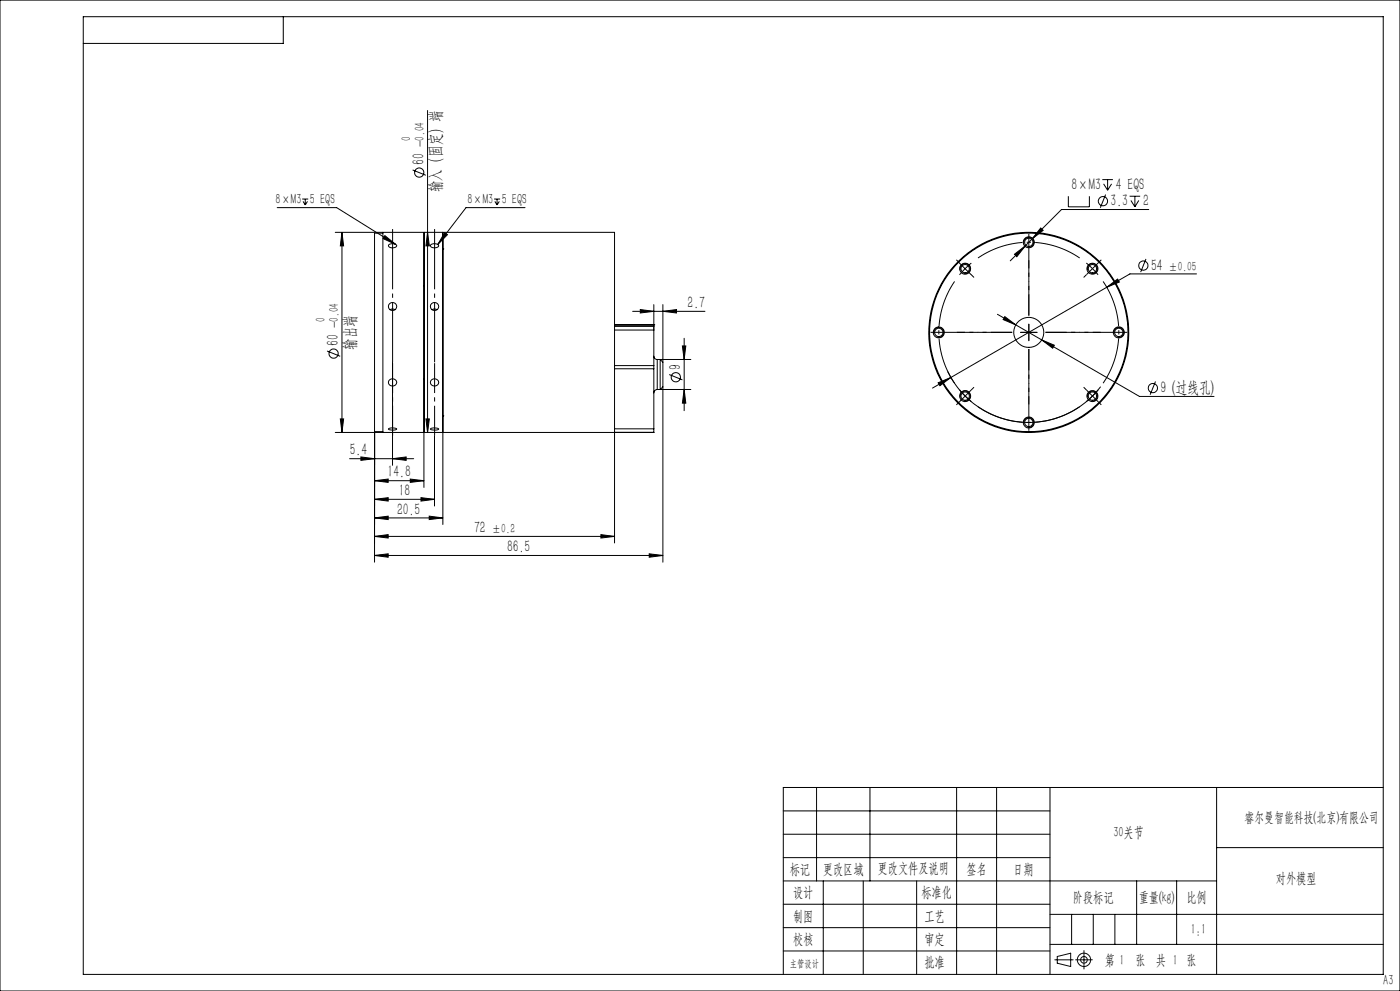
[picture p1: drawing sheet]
<svg xmlns="http://www.w3.org/2000/svg" width="420mm" height="297mm" viewBox="0 0 420 297" stroke-linecap="round" stroke-linejoin="round" font-family="sans-serif">
<g fill="none" stroke="#000" stroke-width=".3">
<path d="M0 0h420v297h-420zM25 5h390v287h-390zM85 5v8h-60M128.3 33.1v96.5M90.7 59.7h1.8M91.6 59.7v1.7M123.8 50.9l3.9 1.6M148.2 59.7h1.8M149.1 59.7v1.7M320.5 58.8v3.2h6.3v-3.2M330.7 53.8h3.2M331.1 55.1l1.2 1.9"/>
<path d="M331.7 58.3l-1.6 4M332.3 53.8v3.2M333.5 55.1l-1.2 1.9M338.9 58.8h3.2M340.5 58.8v3.2M83.1 62.2h17.9l17.7 11M90.9 60.4l.7 1M92.3 60.4l-.7 1M100.6 69.6h83.8v93.1M102.6 69.6l.5 4.1h-1zM102.6 69.6v60M114.9 69.6v60"/>
<path d="M114.9 69.9h-2.5v59.5M115.5 70.6l3.2 2.6-3.8-1.7zM116.6 73.4a1.74 1.74 0 0 1 2.4 .3 1.49 1.49 0 0 1-2.5-.1zM127.2 69.6v76.5M127.2 69.6v60M128.3 69.6l.5 4.1h-1zM129.2 73.4a1.74 1.74 0 0 1 2.4 .3 1.49 1.49 0 0 1-2.5-.1zM132.9 74.6h.1M132.9 69.6v87.6M133.4 69.7l.8 .6-2.9 3zM148.4 60.4l.7 1M149.8 60.4l-.7 1"/>
<path d="M157.5 62.2h-17.7l-8.5 11.1M287.8 78.8l1.7 1.7M291.4 78.8l-1.9 1.7M304.3 76.2l3.3-2.5-2.6 3.2zM307.2 73a1.5 1.5 0 0 1 1.3-1.9 1.5 1.5 0 0 1 1.6 1.7 1.5 1.5 0 0 1-1.8 1.3M307.6 73.7l-4.5 4.5M309.7 71.5l-2.1 2.2M312.2 68.3l.7 .7-3.2 2.5zM339.3 60.1l1.2 1.9M341.6 60.1l-1.1 1.9M343.8 77.6l-1.6 4M344.6 62.8h-26.1l-8.8 8.7"/>
<path d="M117 92.8l.8-.2 .7 .2M127.2 85.6h.1M129.6 92.8l.8-.2 .7 .2M184.4 97.8h11.7v1.1M184.4 97.4h11.7M184.4 98.9h11.7M189.8 93.3h21.7M192.1 92.8l4 .5-4 .5zM196.1 98.9v10.7M196.1 97.4h.1M196.1 91.3v7.6M198.9 93.3l4.1-.5v1z"/>
<path d="M198.9 91.3v17.2M288.1 80.9a1.51 1.51 0 0 1 1.3-1.9 1.51 1.51 0 0 1 1.6 1.7 1.51 1.51 0 0 1-1.9 1.3M289.5 80.5l-1.6 1.9M289.5 80.5l1.8 1.8M299.2 94.2l42.6 24.6h22.4M301.4 94.9l3.3 2.5-3.7-1.6zM306.1 99.6h5.1M308.6 97.1v5M326.3 80.9a1.5 1.5 0 0 1 1.3-1.9 1.5 1.5 0 0 1 1.6 1.7 1.5 1.5 0 0 1-1.9 1.3M332 86.1l3.3-2.5 .5 .9zM332 86.1l-46.7 27M359 82.1h-20l-7 4"/>
<path d="M98.1 105.2l4 1.6M116.9 113.8a1.15 1.15 0 0 1 1.8 .1 1.15 1.15 0 0 1-.7 1.8 1.11 1.11 0 0 1-1.3-.5 1.11 1.11 0 0 1 .2-1.4zM117.8 108.6v30.8M127.2 113.6h.1M129.5 113.8a1.15 1.15 0 0 1 1.8 .1 1.15 1.15 0 0 1-.7 1.8 1.11 1.11 0 0 1-1.3-.5 1.11 1.11 0 0 1 .2-1.4zM184.4 109.6h11.7M184.4 110.5h11.7M196.1 106.7a1.02 1.02 0 0 0 1.1 1M196.1 109.6v.9M196.1 110.5v18M197.2 116.7a1.09 1.09 0 0 0-1.1 1.1M197.2 107.7v9"/>
<path d="M197.2 116.7h10.1M197.2 107.7h10.1M198.9 116v52.5M198.9 108.5l-.9-.8v9l.9-.7M198.9 108.5v7.5M200.8 112.3l3.9 1.5M204.7 103.7h1l-.5 4zM205.2 116.7l.5 4.1h-1zM205.2 101.4v21.7M280.2 100a1.51 1.51 0 0 1 1.3-1.9 1.51 1.51 0 0 1 1.6 1.6 1.51 1.51 0 0 1-1.9 1.4M281.4 114.7l3.9-1.6-3.3 2.5zM284.3 111.4a27.1 27.1 0 0 0 45.9 4.5"/>
<path d="M285.3 113.1l-5.5 3.2M288.1 119.1a1.51 1.51 0 0 1 1.3-1.9 1.51 1.51 0 0 1 1.6 1.6 1.51 1.51 0 0 1-1.9 1.4M312.5 101.9l3.8 1.6-.5 .8zM326.3 119.1a1.5 1.5 0 0 1 1.3-1.9 1.5 1.5 0 0 1 1.6 1.6 1.5 1.5 0 0 1-1.9 1.4M334.2 100a1.5 1.5 0 0 1 1.3-1.9 1.5 1.5 0 0 1 1.6 1.7 1.5 1.5 0 0 1-1.9 1.3M346.6 114.3l-1.5 4M102.1 125.6h1l-.5 4zM104.9 137.5h19.2M108.3 136.9l4.1 .6-4.1 .5zM112.4 129.4v39.1M112.4 129.4h2.5M116.5 128.5a2.49 2.49 0 0 1 2.5 .1 2.51 2.51 0 0 1-2.5-.1z"/>
<path d="M117.8 137.5l4-.6v1.1zM127.8 125.6h1l-.5 4zM129.2 128.4a2.85 2.85 0 0 1 2.4 .2 2.51 2.51 0 0 1-2.5-.1zM130.4 130.6v21.1M132.9 124.6h.1M184.4 128.5h11.7M196.1 128.5v1.1M196.1 129.6h-95.5M196.1 129.6h.1M307.2 127a1.5 1.5 0 0 1 1.3-1.9 1.5 1.5 0 0 1 1.6 1.6 1.5 1.5 0 0 1-1.8 1.4M112.4 144.1l4.1-.5v1zM112.4 149.6l4.1-.4v1z"/>
<path d="M112.4 155.2l4.1-.5v1zM112.4 144.1h14.8M112.4 149.6h18M112.4 155.2h20.5M123.1 143.6l4.1 .5-4.1 .5zM126.3 149.2l4.1 .4-4.1 .6zM128.8 154.7l4.1 .5-4.1 .5zM112.4 160.8l4.1-.6v1.1zM112.4 166.5l4.1-.5v1zM112.4 160.8h72M112.4 166.5h86.5M180.3 160.2l4.1 .6-4.1 .5z"/>
<path d="M194.8 166l4.1 .5-4.1 .5zM245 236v28M261 236v28M287 236v56M299 236v56M315 236v56M365 236v56M415 236h-180v56M235 257h80M235 250h80M235 243h80M365 254h50"/>
<path d="M235 264h130M235 278h80M235 271h80M247 264v28M259 264v28M275 264v28M315 274h100M321.5 274v9M328 274v9M334.5 274v9M341 264v19M353 264v19"/>
<path d="M235 285h80M315 283h100"/>
<circle cx="125.8" cy="51.7" r="1.39"/>
<circle cx="308.6" cy="72.6" r="1.65"/>
<circle cx="308.6" cy="72.6" r="1.25"/>
<circle cx="330.9" cy="60.3" r="1.39"/>
<circle cx="343" cy="79.6" r="1.38"/>
<circle cx="117.7" cy="91.8" r="1.23"/>
<circle cx="130.3" cy="91.8" r="1.23"/>
<circle cx="281.6" cy="99.6" r="1.24"/>
<circle cx="281.6" cy="99.6" r="1.65"/>
<circle cx="289.5" cy="80.5" r="1.24"/>
<circle cx="289.5" cy="80.5" r="1.65"/>
<circle cx="308.6" cy="99.6" r="4.5"/>
<circle cx="308.6" cy="99.6" r="29.8"/>
<circle cx="308.6" cy="99.6" r="30"/>
<circle cx="327.7" cy="80.5" r="1.65"/>
<circle cx="327.7" cy="80.5" r="1.24"/>
<circle cx="335.6" cy="99.6" r="1.65"/>
<circle cx="335.6" cy="99.6" r="1.24"/>
<circle cx="100.1" cy="106" r="1.38"/>
<circle cx="202.7" cy="113.1" r="1.39"/>
<circle cx="289.5" cy="118.7" r="1.26"/>
<circle cx="289.5" cy="118.7" r="1.65"/>
<circle cx="327.7" cy="118.7" r="1.26"/>
<circle cx="327.7" cy="118.7" r="1.64"/>
<circle cx="345.9" cy="116.3" r="1.38"/>
<circle cx="308.6" cy="126.6" r="1.25"/>
<circle cx="308.6" cy="126.6" r="1.65"/>
</g>
<g fill="none" stroke="#0a0605" stroke-width=".3">
<path d="M316.4 287.7h5.5M317.2 286.7l4-1v4l-4-1zM322.7 287.7h5M325.2 284.9v5.5"/>
<circle cx="325.2" cy="287.7" r="1.01"/>
<circle cx="325.2" cy="287.7" r="2"/>
</g>
<g fill="none" stroke="#000" stroke-width=".3" stroke-dasharray="30.5 1.3 1.3 1.3" stroke-linecap="butt">
<path d="M287.8 78.7l-.9-.8M329.5 78.7l.9-.8M291.3 82.3l.9 .9M308.7 99.6v-2.5M308.7 99.6h-2.5M308.7 99.6v2.5M308.7 99.6h2.5M326 82.3l-.9 .9M327.7 80.5l-1.8-1.7M327.7 80.5l1.7 1.9M327.7 80.5l1.8-1.8M327.7 80.5l-1.7 1.8"/>
<path d="M289.6 118.7l1.8 1.7M289.6 118.7l-1.7-1.9M289.6 118.7l-1.8 1.8M289.6 118.7l1.7-1.8M291.3 116.9l.9-.9M326 116.9l-.9-.9M327.7 118.7l1.7-1.9M327.7 118.7l-1.8 1.7M327.7 118.7l1.8 1.8M327.7 118.7l-1.7-1.8M287.8 120.5l-.9 .8M329.5 120.5l.9 .8"/>
</g>
<path d="M323.9 77.3a27 27 0 0 0-30.5 0M286.4 84.3a27 27 0 0 0 0 30.5M330.9 114.8a27 27 0 0 0 0-30.5M293.4 121.9a27 27 0 0 0 30.5 0" fill="none" stroke="#000" stroke-width=".3" stroke-dasharray="30.5 1.3 1.3 1.3" stroke-dashoffset="16.2" stroke-linecap="butt"/>
<path d="M117.8 108.6v-40M130.4 108.6v-40" fill="none" stroke="#000" stroke-width=".3" stroke-dasharray="30.5 1.3 1.3 1.3" stroke-dashoffset="12.4" stroke-linecap="butt"/>
<path d="M117.8 108.8v21.8M130.4 108.8v21.8" fill="none" stroke="#000" stroke-width=".3" stroke-dasharray="30.5 1.3 1.3 1.3" stroke-dashoffset="21.5" stroke-linecap="butt"/>
<path d="M303.7 99.6h-24.5M308.7 94.6v-24.5M313.7 99.6h24.5M308.7 104.6v24.5" fill="none" stroke="#000" stroke-width=".3" stroke-dasharray="30.5 1.3 1.3 1.3" stroke-dashoffset="20.1" stroke-linecap="butt"/>
<path d="M303.7 99.6h-16.6M308.7 94.6v-16.6M313.7 99.6h16.5M308.7 104.6v16.6" fill="none" stroke="#000" stroke-width=".3" stroke-dasharray="30.5 1.3 1.3 1.3" stroke-dashoffset="24.1" stroke-linecap="butt"/>
<g fill="#000">
<path d="M102.6 69.6l.5 4.1h-1zM102.1 125.6h1l-.5 4zM204.7 103.7h1l-.5 4zM205.2 116.7l.5 4.1h-1z"/>
<path d="M133.4 69.7l.8 .6-2.9 3zM115.5 70.6l3.2 2.6-3.8-1.7z"/>
<path d="M108.3 136.9l4.1 .6-4.1 .5zM117.8 137.5l4-.6v1.1zM112.4 144.1l4.1-.5v1zM123.1 143.6l4.1 .5-4.1 .5zM112.4 149.6l4.1-.4v1zM126.3 149.2l4.1 .4-4.1 .6zM112.4 160.8l4.1-.6v1.1zM180.3 160.2l4.1 .6-4.1 .5zM112.4 155.2l4.1-.5v1zM128.8 154.7l4.1 .5-4.1 .5zM112.4 166.5l4.1-.5v1zM194.8 166l4.1 .5-4.1 .5zM192.1 92.8l4 .5-4 .5zM198.9 93.3l4.1-.5v1zM304.3 76.2l.7 .7 2.6-3.2zM312.2 68.3l-2.5 3.2 3.2-2.5zM281.4 114.7l.6 .9 3.3-2.5zM332 86.1l3.8-1.6-.5-.9zM301.4 94.9l-.4 .9 3.7 1.6zM312.5 101.9l3.3 2.4 .5-.8z"/>
<path d="M127.8 125.6h1l-.5 4zM128.3 69.6l.5 4.1h-1z"/>
</g>
<g font-size="5">
<text x="127.3" y="49.4" transform="rotate(-90 127.3 49.4)">60</text>
<text x="132.2" y="57.6" transform="rotate(-90 132.2 57.6)">输入（固定）端</text>
<text x="321.4" y="56.8">8×M3</text>
<text x="334.7" y="56.8">4 EQS</text>
<text x="333.2" y="61.8">3.3</text>
<text x="342.9" y="61.8">2</text>
<text x="345.3" y="81.1">54</text>
<text x="206.2" y="92.3">2.7</text>
<text x="101.6" y="103.7" transform="rotate(-90 101.6 103.7)">60</text>
<text x="106.5" y="104.8" transform="rotate(-90 106.5 104.8)">输出端</text>
<text x="204.3" y="110.7" transform="rotate(-90 204.3 110.7)">9</text>
<text x="348.2" y="117.8">9 (过线孔)</text>
<text x="104.9" y="136.4">5.4</text>
<text x="116.3" y="143.1">14.8</text>
<text x="119.6" y="148.6">18</text>
<text x="119.1" y="154.2">20.5</text>
<text x="142.2" y="159.7">72</text>
<text x="152.1" y="165.5">86.5</text>
</g>
<g font-size="4.4">
<text x="82.7" y="61.3">8×M3</text>
<text x="93" y="61.3">5 EQS</text>
<text x="140.2" y="61.3">8×M3</text>
<text x="150.5" y="61.3">5 EQS</text>
<text x="334" y="250.9">30关节</text>
<text x="236.9" y="261.9">标记</text>
<text x="246.9" y="261.9">更改区域</text>
<text x="263.3" y="261.8">更改文件及说明</text>
<text x="289.9" y="261.9">签名</text>
<text x="303.9" y="261.9">日期</text>
<text x="237.9" y="268.9">设计</text>
<text x="276.4" y="268.9">标准化</text>
<text x="382.7" y="264.6">对外模型</text>
<text x="237.9" y="275.9">制图</text>
<text x="277.3" y="275.9">工艺</text>
<text x="321.9" y="270.4">阶段标记</text>
<text x="341.6" y="270.4">重量(kg)</text>
<text x="355.9" y="270.4">比例</text>
<text x="357.2" y="279.8">1:1</text>
<text x="237.9" y="282.9">校核</text>
<text x="277.3" y="282.9">审定</text>
<text x="277.3" y="289.9">批准</text>
<text x="331.4" y="289.1">第 1</text>
<text x="340.6" y="289.1">张 共 1 张</text>
<text x="415" y="295.2">A3</text>
</g>
<text font-size="4.2" x="373.4" y="246.3">睿尔曼智能科技(北京)有限公司</text>
<g font-size="4">
<text x="123.3" y="42.2" transform="rotate(-90 123.3 42.2)">0</text>
<text x="127.3" y="44.2" transform="rotate(-90 127.3 44.2)">-0.04</text>
<text x="350.6" y="81.1">±0.05</text>
<text x="97.6" y="96.4" transform="rotate(-90 97.6 96.4)">0</text>
<text x="101.6" y="98.4" transform="rotate(-90 101.6 98.4)">-0.04</text>
<text x="147.5" y="159.7">±0.2</text>
</g>
<text font-size="3.1" x="236.9" y="289.9">主管设计</text>
</svg>
